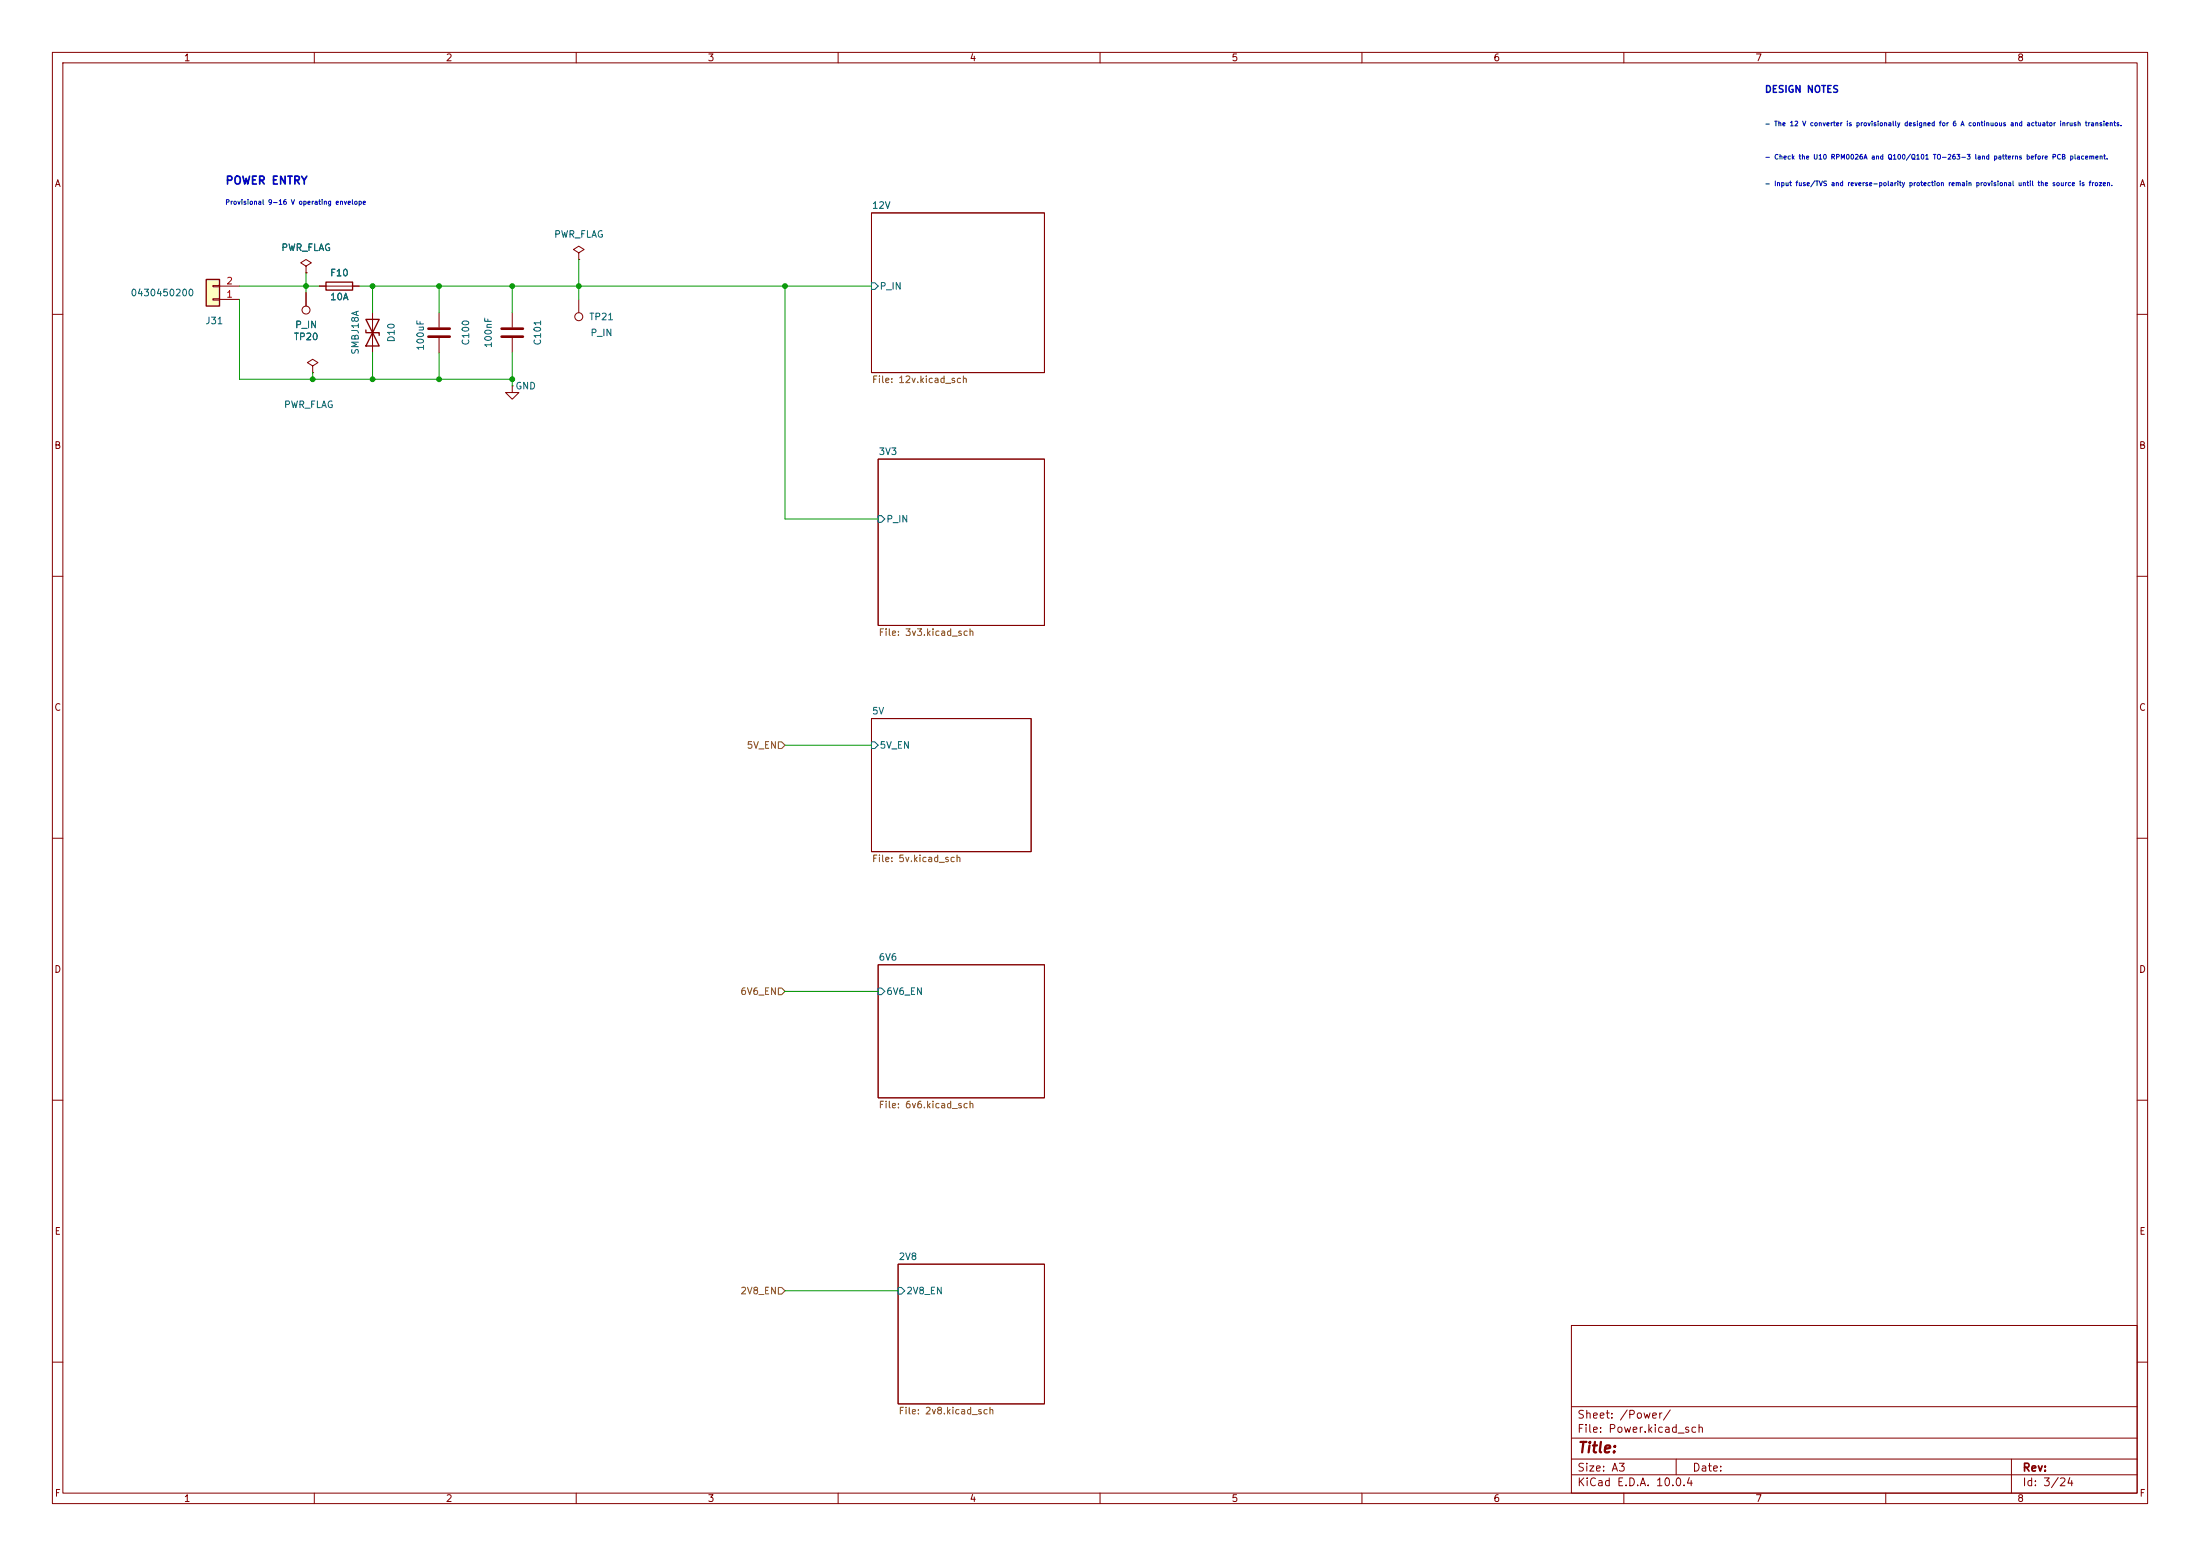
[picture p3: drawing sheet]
(kicad_sch
 (version 20260306)
 (generator "eeschema")
 (generator_version "10.0")
 (paper "A3")
 (lib_symbols
  (symbol "Connector:TestPoint"
   (pin_numbers (hide yes))
   (pin_names
    (offset 0.762) (hide yes)) (exclude_from_sim no) (in_bom yes) (on_board yes)
   (in_pos_files yes)
   (duplicate_pin_numbers_are_jumpers no)
   (property "Reference" "TP" (at 0 6.858 0) (show_name no) (do_not_autoplace no) (effects (font (size 1.27 1.27))))
   (property "Value" "TestPoint" (at 0 5.08 0) (show_name no) (do_not_autoplace no) (effects (font (size 1.27 1.27))))
   (property "Footprint" "" (at 5.08 0 0) (show_name no) (do_not_autoplace no) (hide yes) (effects (font (size 1.27 1.27))))
   (property "Datasheet" "" (at 5.08 0 0) (show_name no) (do_not_autoplace no) (hide yes) (effects (font (size 1.27 1.27))))
   (property "Description" "test point" (at 0 0 0) (show_name no) (do_not_autoplace no) (hide yes) (effects (font (size 1.27 1.27))))
   (symbol "TestPoint_0_1"
    (circle (center 0 3.302) (radius 0.762) (stroke (width 0) (type default)) (fill (type none))))
   (symbol "TestPoint_1_1"
    (pin passive line (at 0 0 90) (length 2.54) (name "1" (effects (font (size 1.27 1.27)))) (number "1" (effects (font (size 1.27 1.27))))))
   (embedded_fonts no))
  (symbol "Connector_Generic:Conn_01x02"
   (pin_names
    (offset 1.016) (hide yes)) (exclude_from_sim no) (in_bom yes) (on_board yes)
   (in_pos_files yes)
   (duplicate_pin_numbers_are_jumpers no)
   (property "Reference" "J" (at 0 2.54 0) (show_name no) (do_not_autoplace no) (effects (font (size 1.27 1.27))))
   (property "Value" "Conn_01x02" (at 0 -5.08 0) (show_name no) (do_not_autoplace no) (effects (font (size 1.27 1.27))))
   (property "Footprint" "" (at 0 0 0) (show_name no) (do_not_autoplace no) (hide yes) (effects (font (size 1.27 1.27))))
   (property "Datasheet" "" (at 0 0 0) (show_name no) (do_not_autoplace no) (hide yes) (effects (font (size 1.27 1.27))))
   (property "Description" "Generic connector, single row, 01x02, script generated (kicad-library-utils/schlib/autogen/connector/)" (at 0 0 0) (show_name no) (do_not_autoplace no) (hide yes) (effects (font (size 1.27 1.27))))
   (symbol "Conn_01x02_1_1"
    (rectangle (start -1.27 1.27) (end 1.27 -3.81) (stroke (width 0.254) (type default)) (fill (type background)))
    (rectangle (start -1.27 0.127) (end 0 -0.127) (stroke (width 0.1524) (type default)) (fill (type none)))
    (rectangle (start -1.27 -2.413) (end 0 -2.667) (stroke (width 0.1524) (type default)) (fill (type none)))
    (pin passive line (at -5.08 0 0) (length 3.81) (name "Pin_1" (effects (font (size 1.27 1.27)))) (number "1" (effects (font (size 1.27 1.27)))))
    (pin passive line (at -5.08 -2.54 0) (length 3.81) (name "Pin_2" (effects (font (size 1.27 1.27)))) (number "2" (effects (font (size 1.27 1.27))))))
   (embedded_fonts no))
  (symbol "Device:C"
   (pin_numbers (hide yes))
   (pin_names
    (offset 0.254)) (exclude_from_sim no) (in_bom yes) (on_board yes)
   (in_pos_files yes)
   (duplicate_pin_numbers_are_jumpers no)
   (property "Reference" "C" (at 0.635 2.54 0) (show_name no) (do_not_autoplace no) (effects (font (size 1.27 1.27)) (justify left)))
   (property "Value" "C" (at 0.635 -2.54 0) (show_name no) (do_not_autoplace no) (effects (font (size 1.27 1.27)) (justify left)))
   (property "Footprint" "" (at 0.9652 -3.81 0) (show_name no) (do_not_autoplace no) (hide yes) (effects (font (size 1.27 1.27))))
   (property "Datasheet" "" (at 0 0 0) (show_name no) (do_not_autoplace no) (hide yes) (effects (font (size 1.27 1.27))))
   (property "Description" "Unpolarized capacitor" (at 0 0 0) (show_name no) (do_not_autoplace no) (hide yes) (effects (font (size 1.27 1.27))))
   (symbol "C_0_1"
    (polyline (pts (xy -2.032 0.762) (xy 2.032 0.762)) (stroke (width 0.508) (type default)) (fill (type none)))
    (polyline (pts (xy -2.032 -0.762) (xy 2.032 -0.762)) (stroke (width 0.508) (type default)) (fill (type none))))
   (symbol "C_1_1"
    (pin passive line (at 0 3.81 270) (length 2.794) (name "" (effects (font (size 1.27 1.27)))) (number "1" (effects (font (size 1.27 1.27)))))
    (pin passive line (at 0 -3.81 90) (length 2.794) (name "" (effects (font (size 1.27 1.27)))) (number "2" (effects (font (size 1.27 1.27))))))
   (embedded_fonts no))
  (symbol "Device:D_TVS"
   (pin_numbers (hide yes))
   (pin_names
    (offset 1.016) (hide yes)) (exclude_from_sim no) (in_bom yes) (on_board yes)
   (in_pos_files yes)
   (duplicate_pin_numbers_are_jumpers no)
   (property "Reference" "D" (at 0 2.54 0) (show_name no) (do_not_autoplace no) (effects (font (size 1.27 1.27))))
   (property "Value" "D_TVS" (at 0 -2.54 0) (show_name no) (do_not_autoplace no) (effects (font (size 1.27 1.27))))
   (property "Footprint" "" (at 0 0 0) (show_name no) (do_not_autoplace no) (hide yes) (effects (font (size 1.27 1.27))))
   (property "Datasheet" "" (at 0 0 0) (show_name no) (do_not_autoplace no) (hide yes) (effects (font (size 1.27 1.27))))
   (property "Description" "Bidirectional transient-voltage-suppression diode" (at 0 0 0) (show_name no) (do_not_autoplace no) (hide yes) (effects (font (size 1.27 1.27))))
   (symbol "D_TVS_0_1"
    (polyline (pts (xy -2.54 1.27) (xy -2.54 -1.27) (xy 2.54 1.27) (xy 2.54 -1.27) (xy -2.54 1.27)) (stroke (width 0.254) (type default)) (fill (type none)))
    (polyline (pts (xy 0.508 1.27) (xy 0 1.27) (xy 0 -1.27) (xy -0.508 -1.27)) (stroke (width 0.254) (type default)) (fill (type none)))
    (polyline (pts (xy 1.27 0) (xy -1.27 0)) (stroke (width 0) (type default)) (fill (type none))))
   (symbol "D_TVS_1_1"
    (pin passive line (at -3.81 0 0) (length 2.54) (name "A1" (effects (font (size 1.27 1.27)))) (number "1" (effects (font (size 1.27 1.27)))))
    (pin passive line (at 3.81 0 180) (length 2.54) (name "A2" (effects (font (size 1.27 1.27)))) (number "2" (effects (font (size 1.27 1.27))))))
   (embedded_fonts no))
  (symbol "Device:Fuse"
   (pin_numbers (hide yes))
   (pin_names
    (offset 0)) (exclude_from_sim no) (in_bom yes) (on_board yes)
   (in_pos_files yes)
   (duplicate_pin_numbers_are_jumpers no)
   (property "Reference" "F" (at 2.032 0 90) (show_name no) (do_not_autoplace no) (effects (font (size 1.27 1.27))))
   (property "Value" "Fuse" (at -1.905 0 90) (show_name no) (do_not_autoplace no) (effects (font (size 1.27 1.27))))
   (property "Footprint" "" (at -1.778 0 90) (show_name no) (do_not_autoplace no) (hide yes) (effects (font (size 1.27 1.27))))
   (property "Datasheet" "" (at 0 0 0) (show_name no) (do_not_autoplace no) (hide yes) (effects (font (size 1.27 1.27))))
   (property "Description" "Fuse" (at 0 0 0) (show_name no) (do_not_autoplace no) (hide yes) (effects (font (size 1.27 1.27))))
   (symbol "Fuse_0_1"
    (rectangle (start -0.762 -2.54) (end 0.762 2.54) (stroke (width 0.254) (type default)) (fill (type none)))
    (polyline (pts (xy 0 2.54) (xy 0 -2.54)) (stroke (width 0) (type default)) (fill (type none))))
   (symbol "Fuse_1_1"
    (pin passive line (at 0 3.81 270) (length 1.27) (name "" (effects (font (size 1.27 1.27)))) (number "1" (effects (font (size 1.27 1.27)))))
    (pin passive line (at 0 -3.81 90) (length 1.27) (name "" (effects (font (size 1.27 1.27)))) (number "2" (effects (font (size 1.27 1.27))))))
   (embedded_fonts no))
  (symbol "LCSC:IPZ40N04S5L4R8ATMA1" (exclude_from_sim no) (in_bom yes) (on_board yes)
   (in_pos_files yes)
   (duplicate_pin_numbers_are_jumpers no)
   (property "Reference" "Q" (at 0 8.89 0) (show_name no) (do_not_autoplace no) (effects (font (size 1.27 1.27))))
   (property "Value" "IPZ40N04S5L4R8ATMA1" (at 0 -8.89 0) (show_name no) (do_not_autoplace no) (effects (font (size 1.27 1.27))))
   (property "Footprint" "Package_TO_SOT_SMD:TDSON-8-1" (at 0 -11.43 0) (show_name no) (do_not_autoplace no) (hide yes) (effects (font (size 1.27 1.27))))
   (property "Datasheet" "https://www.infineon.com/dgdl/Infineon-IPZ40N04S5L-4R8-DataSheet-v02_01-EN.pdf" (at 0 -13.97 0) (show_name no) (do_not_autoplace no) (hide yes) (effects (font (size 1.27 1.27))))
   (property "Description" "40 V N-channel power MOSFET, PG-TSDSON-8" (at 0 -16.51 0) (show_name no) (do_not_autoplace no) (hide yes) (effects (font (size 1.27 1.27))))
   (property "Manufacturer" "Infineon" (at 0 -19.05 0) (show_name no) (do_not_autoplace no) (hide yes) (effects (font (size 1.27 1.27))))
   (property "MPN" "IPZ40N04S5L4R8ATMA1" (at 0 -21.59 0) (show_name no) (do_not_autoplace no) (hide yes) (effects (font (size 1.27 1.27))))
   (property "LCSC Part" "C6969335" (at 0 -24.13 0) (show_name no) (do_not_autoplace no) (hide yes) (effects (font (size 1.27 1.27))))
   (property "Symbol Source" "LCSC EasyEDA C6969335" (at 0 -26.67 0) (show_name no) (do_not_autoplace no) (hide yes) (effects (font (size 1.27 1.27))))
   (symbol "IPZ40N04S5L4R8ATMA1_0_1"
    (rectangle (start -5.08 6.35) (end 5.08 -6.35) (stroke (width 0) (type default)) (fill (type background)))
    (circle (center -3.81 5.08) (radius 0.38) (stroke (width 0) (type default)) (fill (type none)))
    (pin passive line (at -7.62 3.81 0) (length 2.54) (name "S" (effects (font (size 1.27 1.27)))) (number "1" (effects (font (size 1.27 1.27)))))
    (pin passive line (at -7.62 1.27 0) (length 2.54) (name "S" (effects (font (size 1.27 1.27)))) (number "2" (effects (font (size 1.27 1.27)))))
    (pin passive line (at -7.62 -1.27 0) (length 2.54) (name "S" (effects (font (size 1.27 1.27)))) (number "3" (effects (font (size 1.27 1.27)))))
    (pin passive line (at -7.62 -3.81 0) (length 2.54) (name "G" (effects (font (size 1.27 1.27)))) (number "4" (effects (font (size 1.27 1.27)))))
    (pin passive line (at 7.62 -3.81 180) (length 2.54) (name "D" (effects (font (size 1.27 1.27)))) (number "5" (effects (font (size 1.27 1.27)))))
    (pin passive line (at 7.62 -1.27 180) (length 2.54) (name "D" (effects (font (size 1.27 1.27)))) (number "6" (effects (font (size 1.27 1.27)))))
    (pin passive line (at 7.62 1.27 180) (length 2.54) (name "D" (effects (font (size 1.27 1.27)))) (number "7" (effects (font (size 1.27 1.27)))))
    (pin passive line (at 7.62 3.81 180) (length 2.54) (name "D" (effects (font (size 1.27 1.27)))) (number "8" (effects (font (size 1.27 1.27))))))
   (embedded_fonts no))
  (symbol "power:GND"
   (power global)
   (pin_numbers (hide yes))
   (pin_names
    (offset 0) (hide yes)) (exclude_from_sim no) (in_bom yes) (on_board yes)
   (in_pos_files yes)
   (duplicate_pin_numbers_are_jumpers no)
   (property "Reference" "#PWR" (at 0 -6.35 0) (show_name no) (do_not_autoplace no) (hide yes) (effects (font (size 1.27 1.27))))
   (property "Value" "GND" (at 0 -3.81 0) (show_name no) (do_not_autoplace no) (effects (font (size 1.27 1.27))))
   (property "Footprint" "" (at 0 0 0) (show_name no) (do_not_autoplace no) (hide yes) (effects (font (size 1.27 1.27))))
   (property "Datasheet" "" (at 0 0 0) (show_name no) (do_not_autoplace no) (hide yes) (effects (font (size 1.27 1.27))))
   (property "Description" "Power symbol creates a global label with name \"GND\" , ground" (at 0 0 0) (show_name no) (do_not_autoplace no) (hide yes) (effects (font (size 1.27 1.27))))
   (symbol "GND_0_1"
    (polyline (pts (xy 0 0) (xy 0 -1.27) (xy 1.27 -1.27) (xy 0 -2.54) (xy -1.27 -1.27) (xy 0 -1.27)) (stroke (width 0) (type default)) (fill (type none))))
   (symbol "GND_1_1"
    (pin power_in line (at 0 0 270) (length 0) (name "" (effects (font (size 1.27 1.27)))) (number "1" (effects (font (size 1.27 1.27))))))
   (embedded_fonts no))
  (symbol "power:PWR_FLAG"
   (power global)
   (pin_numbers (hide yes))
   (pin_names
    (offset 0) (hide yes)) (exclude_from_sim no) (in_bom yes) (on_board yes)
   (in_pos_files yes)
   (duplicate_pin_numbers_are_jumpers no)
   (property "Reference" "#FLG" (at 0 1.905 0) (show_name no) (do_not_autoplace no) (hide yes) (effects (font (size 1.27 1.27))))
   (property "Value" "PWR_FLAG" (at 0 3.81 0) (show_name no) (do_not_autoplace no) (effects (font (size 1.27 1.27))))
   (property "Footprint" "" (at 0 0 0) (show_name no) (do_not_autoplace no) (hide yes) (effects (font (size 1.27 1.27))))
   (property "Datasheet" "" (at 0 0 0) (show_name no) (do_not_autoplace no) (hide yes) (effects (font (size 1.27 1.27))))
   (property "Description" "Special symbol for telling ERC where power comes from" (at 0 0 0) (show_name no) (do_not_autoplace no) (hide yes) (effects (font (size 1.27 1.27))))
   (symbol "PWR_FLAG_0_0"
    (pin power_out line (at 0 0 90) (length 0) (name "" (effects (font (size 1.27 1.27)))) (number "1" (effects (font (size 1.27 1.27))))))
   (symbol "PWR_FLAG_0_1"
    (polyline (pts (xy 0 0) (xy 0 1.27) (xy -1.016 1.905) (xy 0 2.54) (xy 1.016 1.905) (xy 0 1.27)) (stroke (width 0) (type default)) (fill (type none))))
   (embedded_fonts no)))
 (text "- Check the U10 RPM0026A and Q100/Q101 TO-263-3 land patterns before PCB placement."
  (exclude_from_sim no)
  (at 336.804 30.734 0)
  (effects (font (size 0.9 0.9)) (justify left bottom)))
 (text "- Input fuse/TVS and reverse-polarity protection remain provisional until the source is frozen."
  (exclude_from_sim no)
  (at 336.804 35.814 0)
  (effects (font (size 0.9 0.9)) (justify left bottom)))
 (text "- The 12 V converter is provisionally designed for 6 A continuous and actuator inrush transients."
  (exclude_from_sim no)
  (at 336.804 24.384 0)
  (effects (font (size 0.9 0.9)) (justify left bottom)))
 (text "DESIGN NOTES"
  (exclude_from_sim no)
  (at 336.804 18.034 0)
  (effects (font (size 1.3 1.3)
    (bold yes)) (justify left bottom)))
 (text "Provisional 9-16 V operating envelope"
  (exclude_from_sim no)
  (at 42.926 39.37 0)
  (effects (font (size 0.9 0.9)) (justify left bottom)))
 (text "POWER ENTRY"
  (exclude_from_sim no)
  (at 42.926 35.56 0)
  (effects (font (size 1.5 1.5)
    (bold yes)) (justify left bottom)))
 (junction
  (at 97.79 72.39)
  (diameter 0)
  (color 0 0 0 0))
 (junction
  (at 58.42 54.61)
  (diameter 0)
  (color 0 0 0 0))
 (junction
  (at 149.86 54.61)
  (diameter 0)
  (color 0 0 0 0))
 (junction
  (at 71.12 54.61)
  (diameter 0)
  (color 0 0 0 0))
 (junction
  (at 71.12 72.39)
  (diameter 0)
  (color 0 0 0 0))
 (junction
  (at 83.82 54.61)
  (diameter 0)
  (color 0 0 0 0))
 (junction
  (at 97.79 54.61)
  (diameter 0)
  (color 0 0 0 0))
 (junction
  (at 59.69 72.39)
  (diameter 0)
  (color 0 0 0 0))
 (junction
  (at 83.82 72.39)
  (diameter 0)
  (color 0 0 0 0))
 (junction
  (at 110.49 54.61)
  (diameter 0)
  (color 0 0 0 0))
 (wire
  (pts (xy 71.12 54.61) (xy 83.82 54.61))
  (stroke (width 0) (type default)))
 (wire
  (pts (xy 45.72 72.39) (xy 59.69 72.39))
  (stroke (width 0) (type default)))
 (wire
  (pts (xy 71.12 67.31) (xy 71.12 72.39))
  (stroke (width 0) (type default)))
 (wire
  (pts (xy 97.79 54.61) (xy 97.79 59.69))
  (stroke (width 0) (type default)))
 (wire
  (pts (xy 110.49 49.53) (xy 110.49 54.61))
  (stroke (width 0) (type default)))
 (wire
  (pts (xy 149.86 142.24) (xy 166.37 142.24))
  (stroke (width 0) (type default)))
 (wire
  (pts (xy 149.86 189.23) (xy 167.64 189.23))
  (stroke (width 0) (type default)))
 (wire
  (pts (xy 149.86 246.38) (xy 171.45 246.38))
  (stroke (width 0) (type default)))
 (wire
  (pts (xy 58.42 54.61) (xy 58.42 55.88))
  (stroke (width 0) (type default)))
 (wire
  (pts (xy 58.42 54.61) (xy 60.96 54.61))
  (stroke (width 0) (type default)))
 (wire
  (pts (xy 110.49 54.61) (xy 110.49 57.15))
  (stroke (width 0) (type default)))
 (wire
  (pts (xy 71.12 72.39) (xy 83.82 72.39))
  (stroke (width 0) (type default)))
 (wire
  (pts (xy 149.86 54.61) (xy 149.86 99.06))
  (stroke (width 0) (type default)))
 (wire
  (pts (xy 83.82 67.31) (xy 83.82 72.39))
  (stroke (width 0) (type default)))
 (wire
  (pts (xy 97.79 54.61) (xy 110.49 54.61))
  (stroke (width 0) (type default)))
 (wire
  (pts (xy 68.58 54.61) (xy 71.12 54.61))
  (stroke (width 0) (type default)))
 (wire
  (pts (xy 71.12 54.61) (xy 71.12 59.69))
  (stroke (width 0) (type default)))
 (wire
  (pts (xy 97.79 67.31) (xy 97.79 72.39))
  (stroke (width 0) (type default)))
 (wire
  (pts (xy 110.49 54.61) (xy 166.37 54.61))
  (stroke (width 0) (type default)))
 (wire
  (pts (xy 45.72 54.61) (xy 58.42 54.61))
  (stroke (width 0) (type default)))
 (wire
  (pts (xy 149.86 99.06) (xy 167.64 99.06))
  (stroke (width 0) (type default)))
 (wire
  (pts (xy 59.69 72.39) (xy 71.12 72.39))
  (stroke (width 0) (type default)))
 (wire
  (pts (xy 83.82 54.61) (xy 97.79 54.61))
  (stroke (width 0) (type default)))
 (wire
  (pts (xy 83.82 54.61) (xy 83.82 59.69))
  (stroke (width 0) (type default)))
 (wire
  (pts (xy 97.79 72.39) (xy 97.79 73.66))
  (stroke (width 0) (type default)))
 (wire
  (pts (xy 59.69 71.12) (xy 59.69 72.39))
  (stroke (width 0) (type default)))
 (wire
  (pts (xy 83.82 72.39) (xy 97.79 72.39))
  (stroke (width 0) (type default)))
 (wire
  (pts (xy 58.42 52.07) (xy 58.42 54.61))
  (stroke (width 0) (type default)))
 (wire
  (pts (xy 45.72 57.15) (xy 45.72 72.39))
  (stroke (width 0) (type default)))
 (hierarchical_label "5V_EN"
  (shape input)
  (at 149.86 142.24 180)
  (effects (font (size 1.27 1.27)) (justify right)))
 (hierarchical_label "6V6_EN"
  (shape input)
  (at 149.86 189.23 180)
  (effects (font (size 1.27 1.27)) (justify right)))
 (hierarchical_label "2V8_EN"
  (shape input)
  (at 149.86 246.38 180)
  (effects (font (size 1.27 1.27)) (justify right)))
 (symbol
  (lib_id "power:PWR_FLAG")
  (at 59.69 71.12 0)
  (unit 1)
  (body_style 1)
  (exclude_from_sim no)
  (in_bom yes)
  (on_board yes)
  (in_pos_files yes)
  (dnp no)
  (property "Reference" "#FLG04" (at 49.784 73.66 0) (hide yes) (show_name no) (do_not_autoplace no) (effects (font (size 1.27 1.27))))
  (property "Value" "PWR_FLAG" (at 58.928 77.216 0) (show_name no) (do_not_autoplace no) (effects (font (size 1.27 1.27))))
  (property "Footprint" "" (at 59.69 71.12 0) (hide yes) (show_name no) (do_not_autoplace no) (effects (font (size 1.27 1.27))))
  (property "Datasheet" "" (at 59.69 71.12 0) (hide yes) (show_name no) (do_not_autoplace no) (effects (font (size 1.27 1.27))))
  (property "Description" "" (at 59.69 71.12 0) (hide yes) (show_name no) (do_not_autoplace no) (effects (font (size 1.27 1.27))))
  (pin "1"))
 (symbol
  (lib_id "Connector_Generic:Conn_01x02")
  (at 40.64 57.15 180)
  (unit 1)
  (body_style 1)
  (exclude_from_sim no)
  (in_bom yes)
  (on_board yes)
  (in_pos_files yes)
  (dnp no)
  (property "Reference" "J31" (at 40.894 61.214 0) (show_name no) (do_not_autoplace no) (effects (font (size 1.27 1.27))))
  (property "Value" "0430450200" (at 30.988 55.88 0) (show_name no) (do_not_autoplace no) (effects (font (size 1.27 1.27))))
  (property "Footprint" "Connector_Molex:Molex_Micro-Fit_3.0_43045-0200_2x01_P3.00mm_Horizontal" (at 40.64 57.15 0) (hide yes) (show_name no) (do_not_autoplace no) (effects (font (size 1.27 1.27))))
  (property "Datasheet" "https://www.molex.com/content/dam/molex/molex-dot-com/products/automated/en-us/salesdrawingpdf/430/43045/430450200_sd.pdf" (at 40.64 57.15 0) (hide yes) (show_name no) (do_not_autoplace no) (effects (font (size 1.27 1.27))))
  (property "Description" "Molex Micro-Fit 3.0 two-circuit right-angle through-hole header" (at 40.64 57.15 0) (hide yes) (show_name no) (do_not_autoplace no) (effects (font (size 1.27 1.27))))
  (property "MPN" "0430450200" (at 40.64 57.15 0) (hide yes) (show_name no) (do_not_autoplace no) (effects (font (size 1.27 1.27))))
  (property "Manufacturer" "Molex" (at 40.64 57.15 0) (hide yes) (show_name no) (do_not_autoplace no) (effects (font (size 1.27 1.27))))
  (property "DigiKey" "WM1813-ND" (at 40.64 57.15 0) (hide yes) (show_name no) (do_not_autoplace no) (effects (font (size 1.27 1.27))))
  (property "BOM Comments" "Pin 1 = switched +12 V; pin 2 = GND. Mating housing 0430250200 and female contacts required." (at 40.64 57.15 0) (hide yes) (show_name no) (do_not_autoplace no) (effects (font (size 1.27 1.27))))
  (pin "1")
  (pin "2"))
 (symbol
  (lib_id "Device:C")
  (at 97.79 63.5 0)
  (unit 1)
  (body_style 1)
  (exclude_from_sim no)
  (in_bom yes)
  (on_board yes)
  (in_pos_files yes)
  (dnp no)
  (property "Reference" "C101" (at 102.616 63.5 90) (show_name no) (do_not_autoplace no) (effects (font (size 1.27 1.27))))
  (property "Value" "100nF" (at 93.218 63.5 90) (show_name no) (do_not_autoplace no) (effects (font (size 1.27 1.27))))
  (property "Footprint" "Capacitor_SMD:C_0402_1005Metric" (at 97.79 63.5 0) (hide yes) (show_name no) (do_not_autoplace no) (effects (font (size 1.27 1.27))))
  (property "Datasheet" "" (at 97.79 63.5 0) (hide yes) (show_name no) (do_not_autoplace no) (effects (font (size 1.27 1.27))))
  (property "Description" "Input high-frequency bypass" (at 97.79 63.5 0) (hide yes) (show_name no) (do_not_autoplace no) (effects (font (size 1.27 1.27))))
  (property "MPN" "GRM155R71H104ME14D" (at 97.79 63.5 0) (hide yes) (show_name no) (do_not_autoplace no) (effects (font (size 1.27 1.27))))
  (property "Manufacturer" "Murata" (at 97.79 63.5 0) (hide yes) (show_name no) (do_not_autoplace no) (effects (font (size 1.27 1.27))))
  (pin "1")
  (pin "2"))
 (symbol
  (lib_id "Device:Fuse")
  (at 64.77 54.61 90)
  (unit 1)
  (body_style 1)
  (exclude_from_sim no)
  (in_bom yes)
  (on_board yes)
  (in_pos_files yes)
  (dnp no)
  (property "Reference" "F10" (at 64.77 52.07 90) (show_name no) (do_not_autoplace no) (effects (font (size 1.27 1.27))))
  (property "Value" "10A" (at 64.77 56.642 90) (show_name no) (do_not_autoplace no) (effects (font (size 1.27 1.27))))
  (property "Footprint" "Fuse:Fuse_Littelfuse-NANO2-451_453" (at 64.77 54.61 0) (hide yes) (show_name no) (do_not_autoplace no) (effects (font (size 1.27 1.27))))
  (property "Datasheet" "" (at 64.77 54.61 0) (hide yes) (show_name no) (do_not_autoplace no) (effects (font (size 1.27 1.27))))
  (property "Description" "Input fuse" (at 64.77 54.61 0) (hide yes) (show_name no) (do_not_autoplace no) (effects (font (size 1.27 1.27))))
  (property "MPN" "0451010.MRL" (at 64.77 54.61 0) (hide yes) (show_name no) (do_not_autoplace no) (effects (font (size 1.27 1.27))))
  (property "Manufacturer" "Littelfuse" (at 64.77 54.61 0) (hide yes) (show_name no) (do_not_autoplace no) (effects (font (size 1.27 1.27))))
  (pin "1")
  (pin "2"))
 (symbol
  (lib_id "Device:C")
  (at 83.82 63.5 0)
  (unit 1)
  (body_style 1)
  (exclude_from_sim no)
  (in_bom yes)
  (on_board yes)
  (in_pos_files yes)
  (dnp no)
  (property "Reference" "C100" (at 88.9 63.5 90) (show_name no) (do_not_autoplace no) (effects (font (size 1.27 1.27))))
  (property "Value" "100uF" (at 80.264 64.008 90) (show_name no) (do_not_autoplace no) (effects (font (size 1.27 1.27))))
  (property "Footprint" "Capacitor_SMD:CP_Elec_8x10.5" (at 83.82 63.5 0) (hide yes) (show_name no) (do_not_autoplace no) (effects (font (size 1.27 1.27))))
  (property "Datasheet" "" (at 83.82 63.5 0) (hide yes) (show_name no) (do_not_autoplace no) (effects (font (size 1.27 1.27))))
  (property "Description" "Input bulk capacitor" (at 83.82 63.5 0) (hide yes) (show_name no) (do_not_autoplace no) (effects (font (size 1.27 1.27))))
  (property "MPN" "EEHZA1V101P" (at 83.82 63.5 0) (hide yes) (show_name no) (do_not_autoplace no) (effects (font (size 1.27 1.27))))
  (property "Manufacturer" "Panasonic" (at 83.82 63.5 0) (hide yes) (show_name no) (do_not_autoplace no) (effects (font (size 1.27 1.27))))
  (pin "1")
  (pin "2"))
 (symbol
  (lib_id "power:PWR_FLAG")
  (at 58.42 52.07 0)
  (unit 1)
  (body_style 1)
  (exclude_from_sim no)
  (in_bom yes)
  (on_board yes)
  (in_pos_files yes)
  (dnp no)
  (property "Reference" "#FLG01" (at 58.42 43.942 0) (hide yes) (show_name no) (do_not_autoplace no) (effects (font (size 1.27 1.27))))
  (property "Value" "PWR_FLAG" (at 58.42 47.244 0) (show_name no) (do_not_autoplace no) (effects (font (size 1.27 1.27))))
  (property "Footprint" "" (at 58.42 52.07 0) (hide yes) (show_name no) (do_not_autoplace no) (effects (font (size 1.27 1.27))))
  (property "Datasheet" "" (at 58.42 52.07 0) (hide yes) (show_name no) (do_not_autoplace no) (effects (font (size 1.27 1.27))))
  (property "Description" "" (at 58.42 52.07 0) (hide yes) (show_name no) (do_not_autoplace no) (effects (font (size 1.27 1.27))))
  (pin "1"))
 (symbol
  (lib_id "power:PWR_FLAG")
  (at 110.49 49.53 0)
  (unit 1)
  (body_style 1)
  (exclude_from_sim no)
  (in_bom yes)
  (on_board yes)
  (in_pos_files yes)
  (dnp no)
  (property "Reference" "#FLG03" (at 110.744 42.164 0) (hide yes) (show_name no) (do_not_autoplace no) (effects (font (size 1.27 1.27))))
  (property "Value" "PWR_FLAG" (at 110.49 44.704 0) (show_name no) (do_not_autoplace no) (effects (font (size 1.27 1.27))))
  (property "Footprint" "" (at 110.49 49.53 0) (hide yes) (show_name no) (do_not_autoplace no) (effects (font (size 1.27 1.27))))
  (property "Datasheet" "" (at 110.49 49.53 0) (hide yes) (show_name no) (do_not_autoplace no) (effects (font (size 1.27 1.27))))
  (property "Description" "" (at 110.49 49.53 0) (hide yes) (show_name no) (do_not_autoplace no) (effects (font (size 1.27 1.27))))
  (pin "1"))
 (symbol
  (lib_id "Device:D_TVS")
  (at 71.12 63.5 90)
  (unit 1)
  (body_style 1)
  (exclude_from_sim no)
  (in_bom yes)
  (on_board yes)
  (in_pos_files yes)
  (dnp no)
  (property "Reference" "D10" (at 74.676 63.5 0) (show_name no) (do_not_autoplace no) (effects (font (size 1.27 1.27))))
  (property "Value" "SMBJ18A" (at 67.818 63.5 0) (show_name no) (do_not_autoplace no) (effects (font (size 1.27 1.27))))
  (property "Footprint" "Diode_SMD:D_SMB" (at 71.12 63.5 0) (hide yes) (show_name no) (do_not_autoplace no) (effects (font (size 1.27 1.27))))
  (property "Datasheet" "https://www.littelfuse.com/media?resourcetype=datasheets&itemid=8d6ebfcb-84fe-41e5-a1bd-0d9fda5f2f4c&filename=littelfuse-tvs-diode-smbj-datasheet" (at 71.12 63.5 0) (hide yes) (show_name no) (do_not_autoplace no) (effects (font (size 1.27 1.27))))
  (property "Description" "Input TVS" (at 71.12 63.5 0) (hide yes) (show_name no) (do_not_autoplace no) (effects (font (size 1.27 1.27))))
  (property "MPN" "SMBJ18A" (at 71.12 63.5 0) (hide yes) (show_name no) (do_not_autoplace no) (effects (font (size 1.27 1.27))))
  (property "Manufacturer" "Littelfuse" (at 71.12 63.5 0) (hide yes) (show_name no) (do_not_autoplace no) (effects (font (size 1.27 1.27))))
  (pin "1")
  (pin "2"))
 (symbol
  (lib_id "Connector:TestPoint")
  (at 110.49 57.15 180)
  (unit 1)
  (body_style 1)
  (exclude_from_sim no)
  (in_bom yes)
  (on_board yes)
  (in_pos_files yes)
  (dnp no)
  (property "Reference" "TP21" (at 114.808 60.452 0) (show_name no) (do_not_autoplace no) (effects (font (size 1.27 1.27))))
  (property "Value" "P_IN" (at 114.808 63.5 0) (show_name no) (do_not_autoplace no) (effects (font (size 1.27 1.27))))
  (property "Footprint" "TestPoint:TestPoint_Plated_Hole_D2.0mm" (at 110.49 57.15 0) (hide yes) (show_name no) (do_not_autoplace no) (effects (font (size 1.27 1.27))))
  (property "Datasheet" "" (at 110.49 57.15 0) (hide yes) (show_name no) (do_not_autoplace no) (effects (font (size 1.27 1.27))))
  (property "Description" "" (at 110.49 57.15 0) (hide yes) (show_name no) (do_not_autoplace no) (effects (font (size 1.27 1.27))))
  (pin "1"))
 (symbol
  (lib_id "power:GND")
  (at 97.79 73.66 0)
  (unit 1)
  (body_style 1)
  (exclude_from_sim no)
  (in_bom yes)
  (on_board yes)
  (in_pos_files yes)
  (dnp no)
  (property "Reference" "#PWR0101" (at 97.536 80.264 0) (hide yes) (show_name no) (do_not_autoplace no) (effects (font (size 1.27 1.27))))
  (property "Value" "GND" (at 100.33 73.66 0) (show_name no) (do_not_autoplace no) (effects (font (size 1.27 1.27))))
  (property "Footprint" "" (at 97.79 73.66 0) (hide yes) (show_name no) (do_not_autoplace no) (effects (font (size 1.27 1.27))))
  (property "Datasheet" "" (at 97.79 73.66 0) (hide yes) (show_name no) (do_not_autoplace no) (effects (font (size 1.27 1.27))))
  (property "Description" "" (at 97.79 73.66 0) (hide yes) (show_name no) (do_not_autoplace no) (effects (font (size 1.27 1.27))))
  (pin "1"))
 (symbol
  (lib_id "Connector:TestPoint")
  (at 58.42 55.88 180)
  (unit 1)
  (body_style 1)
  (exclude_from_sim no)
  (in_bom yes)
  (on_board yes)
  (in_pos_files yes)
  (dnp no)
  (property "Reference" "TP20" (at 58.42 64.262 0) (show_name no) (do_not_autoplace no) (effects (font (size 1.27 1.27))))
  (property "Value" "P_IN" (at 58.42 61.976 0) (show_name no) (do_not_autoplace no) (effects (font (size 1.27 1.27))))
  (property "Footprint" "TestPoint:TestPoint_Plated_Hole_D2.0mm" (at 58.42 55.88 0) (hide yes) (show_name no) (do_not_autoplace no) (effects (font (size 1.27 1.27))))
  (property "Datasheet" "" (at 58.42 55.88 0) (hide yes) (show_name no) (do_not_autoplace no) (effects (font (size 1.27 1.27))))
  (property "Description" "" (at 58.42 55.88 0) (hide yes) (show_name no) (do_not_autoplace no) (effects (font (size 1.27 1.27))))
  (pin "1"))
 (sheet
  (at 167.64 87.63)
  (size 31.75 31.75)
  (exclude_from_sim no)
  (in_bom yes)
  (on_board yes)
  (dnp no)
  (fields_autoplaced yes)
  (stroke (width 0.1524) (type solid))
  (fill (color 0 0 0 0))
  (property "Sheetname" "3V3" (at 167.64 86.9184 0) (show_name no) (do_not_autoplace no) (effects (font (size 1.27 1.27)) (justify left bottom)))
  (property "Sheetfile" "3v3.kicad_sch" (at 167.64 119.9646 0) (show_name no) (do_not_autoplace no) (effects (font (size 1.27 1.27)) (justify left top)))
  (pin "P_IN" input (at 167.64 99.06 180) (effects (font (size 1.27 1.27)) (justify left))))
 (sheet
  (at 167.64 184.15)
  (size 31.75 25.4)
  (exclude_from_sim no)
  (in_bom yes)
  (on_board yes)
  (dnp no)
  (fields_autoplaced yes)
  (stroke (width 0.1524) (type solid))
  (fill (color 0 0 0 0))
  (property "Sheetname" "6V6" (at 167.64 183.4384 0) (show_name no) (do_not_autoplace no) (effects (font (size 1.27 1.27)) (justify left bottom)))
  (property "Sheetfile" "6v6.kicad_sch" (at 167.64 210.1346 0) (show_name no) (do_not_autoplace no) (effects (font (size 1.27 1.27)) (justify left top)))
  (pin "6V6_EN" input (at 167.64 189.23 180) (effects (font (size 1.27 1.27)) (justify left))))
 (sheet
  (at 166.37 40.64)
  (size 33.02 30.48)
  (exclude_from_sim no)
  (in_bom yes)
  (on_board yes)
  (dnp no)
  (fields_autoplaced yes)
  (stroke (width 0.1524) (type solid))
  (fill (color 0 0 0 0))
  (property "Sheetname" "12V" (at 166.37 39.9284 0) (show_name no) (do_not_autoplace no) (effects (font (size 1.27 1.27)) (justify left bottom)))
  (property "Sheetfile" "12v.kicad_sch" (at 166.37 71.7046 0) (show_name no) (do_not_autoplace no) (effects (font (size 1.27 1.27)) (justify left top)))
  (pin "P_IN" input (at 166.37 54.61 180) (effects (font (size 1.27 1.27)) (justify left))))
 (sheet
  (at 171.45 241.3)
  (size 27.94 26.67)
  (exclude_from_sim no)
  (in_bom yes)
  (on_board yes)
  (dnp no)
  (fields_autoplaced yes)
  (stroke (width 0.1524) (type solid))
  (fill (color 0 0 0 0))
  (property "Sheetname" "2V8" (at 171.45 240.5884 0) (show_name no) (do_not_autoplace no) (effects (font (size 1.27 1.27)) (justify left bottom)))
  (property "Sheetfile" "2v8.kicad_sch" (at 171.45 268.5546 0) (show_name no) (do_not_autoplace no) (effects (font (size 1.27 1.27)) (justify left top)))
  (pin "2V8_EN" input (at 171.45 246.38 180) (effects (font (size 1.27 1.27)) (justify left))))
 (sheet
  (at 166.37 137.16)
  (size 30.48 25.4)
  (exclude_from_sim no)
  (in_bom yes)
  (on_board yes)
  (dnp no)
  (fields_autoplaced yes)
  (stroke (width 0.1524) (type solid))
  (fill (color 0 0 0 0))
  (property "Sheetname" "5V" (at 166.37 136.4484 0) (show_name no) (do_not_autoplace no) (effects (font (size 1.27 1.27)) (justify left bottom)))
  (property "Sheetfile" "5v.kicad_sch" (at 166.37 163.1446 0) (show_name no) (do_not_autoplace no) (effects (font (size 1.27 1.27)) (justify left top)))
  (pin "5V_EN" input (at 166.37 142.24 180) (effects (font (size 1.27 1.27)) (justify left)))))
